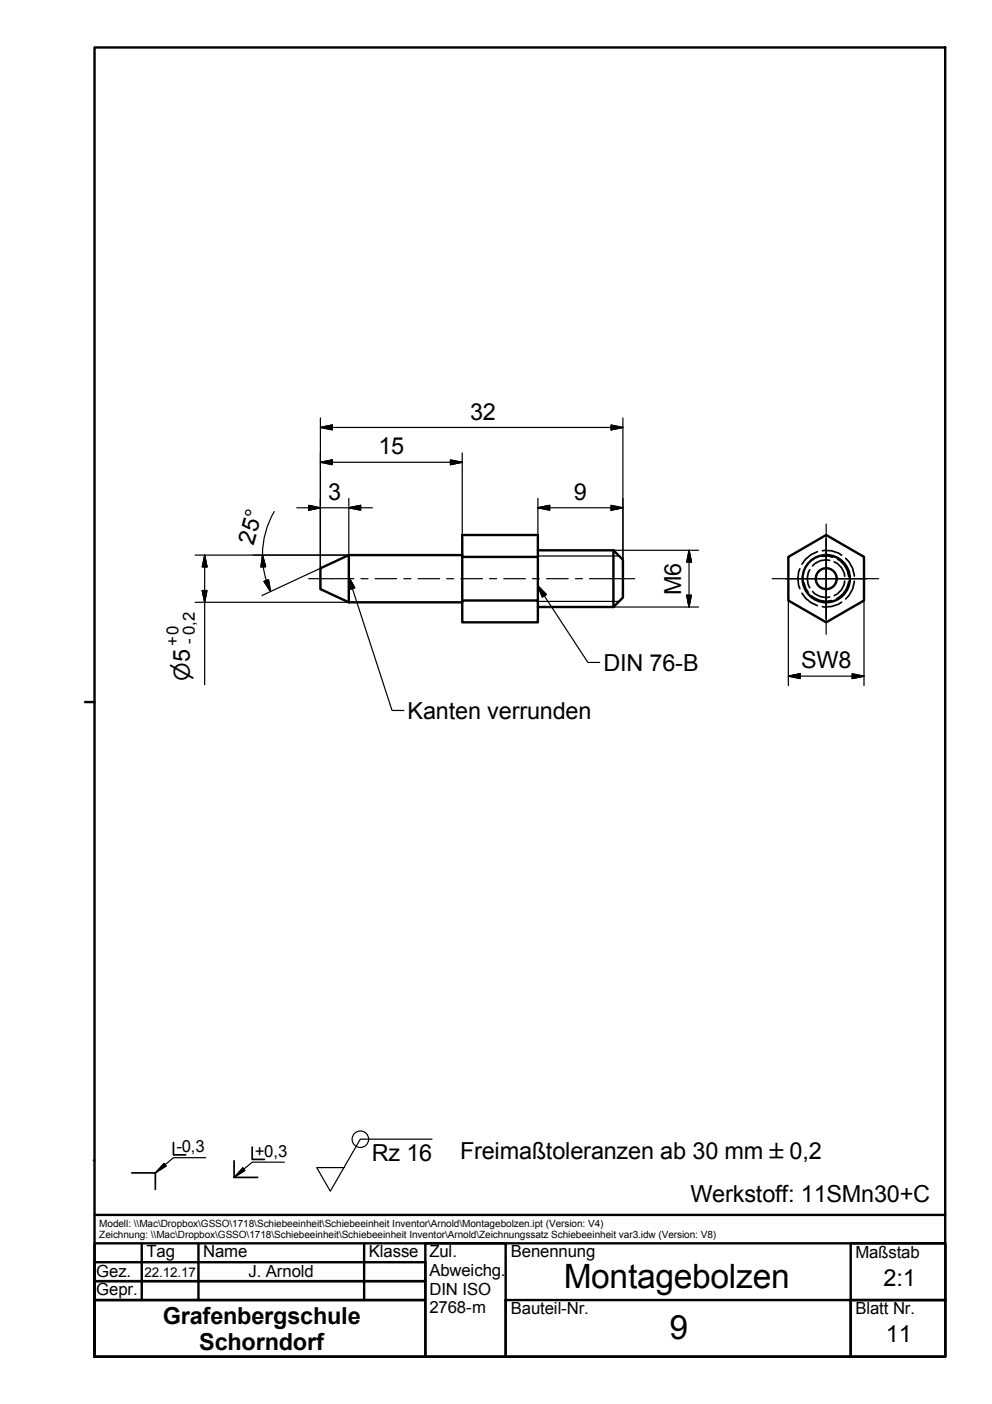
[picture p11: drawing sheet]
<svg xmlns="http://www.w3.org/2000/svg" width="210mm" height="297mm" viewBox="0 0 210 297" stroke-linecap="round" stroke-linejoin="round" font-family="sans-serif">
<!-- layer: Sichtbare Kanten(DIN) -->
<g fill="none" stroke="#000" stroke-width=".51">
<path d="M73.8 117.4l-6 2.8v4.4l6 2.8M73.8 117.4v10M73.8 117.4h24M97.8 117.8v9.2M113.8 117.8v-4.6h-16v4.6h16v9.2M113.8 116.4h16M129.8 116.4l2 2v8l-2 2M129.8 116.4v12M166.8 117.8l8-4.6 8 4.6v9.2l-8 4.7-8-4.7zM73.8 127.4h24M97.8 127h16v4.7h-16zM113.8 128.4h16"/>
<circle cx="174.8" cy="122.4" r="5"/>
<circle cx="174.8" cy="122.4" r="2.21"/>
</g>
<!-- layer: Gewinde(DIN) -->
<path d="M113.8 117.6h17.2M113.8 127.2h17.2" fill="none" stroke="#000" stroke-width=".25"/>
<!-- layer: Verdeckte Kanten(DIN) -->
<g fill="none" stroke="#000" stroke-width=".36">
<path d="M173 116.7l-1.4 .7-1.2 .9-.7 1.1M174 117.7h1.3l.9 .2M174 116.5a5.3 5.3 0 0 1 4.1 1M175.6 118.5a3.7 3.7 0 0 0-3.7 1.2M176.5 118.9a3.6 3.6 0 0 1 2.2 3M177.2 118.3a4.6 4.6 0 0 1 2.4 3.7M178.9 118.1a5.4 5.4 0 0 1 1.9 3.8M169.2 120.3a5.4 5.4 0 0 0 0 4.2M169.7 125.5l.7 1 1.2 1 1.4 .6M170.1 123.3l.4 1.2 .5 .8M171.3 120.5a3.7 3.7 0 0 0 0 3.8M171.8 126.1a4.6 4.6 0 0 0 4.2 1"/>
<path d="M171.9 125.1a3.7 3.7 0 0 0 3.7 1.2M178.1 127.4a5.4 5.4 0 0 1-4.1 .9M178.7 122.9a3.6 3.6 0 0 1-2.2 3.1M179.5 123.1a4.5 4.5 0 0 1-2.4 3.5M180.8 123a5.4 5.4 0 0 1-1.9 3.7"/>
</g>
<!-- layer: Schraffur -->
<path d="M34.7 246.1l.5 .6-2.3 1.4zM51.4 247.1l.4 .5-2.3 1.5z" fill="#000" stroke="#000" stroke-width=".21"/>
<!-- layer: Skizziergeometrie(DIN) -->
<g fill="none" stroke="#000" stroke-width=".51">
<path d="M20 10h180v277h-180zM18 148.5h2M19.9 245.5h.1M20 257h180M20 267h70v4h-70zM20 271h70v4h-70zM20 275h70v12h-70zM20 263h180v24h-180zM30 263v12M42 263v12M77 263v12M90 263h17v24h-17z"/>
<path d="M107 275h73v12h-73zM180 263h20v24h-20v-12h20h-20z"/>
</g>
<path d="M27.9 248.1h5v3.5M36.7 241.7v2.6h2.6M49.5 245.6v3.5h5M53.4 242.7v2.6h2.5" fill="none" stroke="#000" stroke-width=".36"/>
<path d="M34.7 246.1l.5 .6-2.3 1.4zM43.5 244.9h-6.8l-3.8 3.2M51.4 247.1l.4 .5-2.3 1.5zM60.2 245.9h-6.8l-3.9 3.2" fill="none" stroke="#000" stroke-width=".25"/>
<!-- layer: Symbole(DIN) -->
<g fill="none" stroke="#000" stroke-width=".25">
<path d="M73.8 122.1l.1 .2M73.9 122.5l.2 2.2 1-.3-1.1-1.9M73.9 122.5l9.1 27.8h2.4M113.8 124l10.6 16.2h2.5M113.8 124l1.8 1.8-.9 .5zM91.4 241h-15.2l-6.3 11-2.9-5h5.8"/>
<circle cx="76.3" cy="241" r="1.75"/>
</g>
<g fill="none" stroke="#000" stroke-width=".25">
<path d="M67.8 88.4v31.8l-12.4 5.8M67.8 97.8l2.5-.5v1zM67.8 90.4l2.5-.5v1zM67.8 97.8h30M67.8 90.4h64M95.3 97.3l2.5 .5-2.5 .5zM97.8 95.8v17.4M129.3 89.9l2.5 .5-2.5 .5zM131.8 88.4v30M43.3 117.4l.5 2.5h-1zM43.3 117.4v27.5M55.5 117.4l.7 2.5-1 .1z"/>
<path d="M58 108.2a18.3 18.3 0 0 0-2.1 12.7l.5 1.9 .9 2.3M62.8 107.4h16M65.3 106.9l2.5 .5-2.5 .5zM73.8 105.4v12h-32.5M73.8 107.4l2.5-.5v1zM113.8 105.4v7.8M113.8 107.4l2.5-.5v1zM113.8 107.4h18M129.3 106.9l2.5 .5-2.5 .5zM129.8 116.4h18M145.8 116.4v12M145.8 116.4l.5 2.5h-1z"/>
<path d="M41.3 127.4h32.5M42.8 124.9h1l-.5 2.5zM55.9 123l.9-.4 .5 2.5zM129.8 128.4h18M145.3 125.9h1l-.5 2.5zM166.8 127v18M182.8 127v18M166.8 143.1l2.5-.6v1.1zM166.8 143.1h16M180.3 142.5l2.5 .6-2.5 .5z"/>
</g>
<g fill="#000" stroke="#000" stroke-width=".25">
<path d="M67.8 97.8l2.5-.5zM67.8 97.8l2.5-.5v1zM67.8 90.4l2.5-.5zM67.8 90.4l2.5-.5v1zM95.3 98.3l2.5-.5zM95.3 97.3l2.5 .5-2.5 .5zM129.3 90.9l2.5-.5zM129.3 89.9l2.5 .5-2.5 .5zM43.3 117.4l.5 2.5zM43.3 117.4l.5 2.5h-1zM55.5 117.4l.7 2.5zM55.5 117.4l.7 2.5-1 .1z"/>
<path d="M65.3 107.9l2.5-.5zM65.3 106.9l2.5 .5-2.5 .5zM73.8 107.4l2.5-.5zM73.8 107.4l2.5-.5v1zM113.8 107.4l2.5-.5zM113.8 107.4l2.5-.5v1zM129.3 107.9l2.5-.5zM129.3 106.9l2.5 .5-2.5 .5zM145.8 116.4l.5 2.5zM145.8 116.4l.5 2.5h-1zM42.8 124.9l.5 2.5zM42.8 124.9h1l-.5 2.5z"/>
<path d="M55.9 123l1.4 2.1zM55.9 123l.9-.4 .5 2.5zM145.3 125.9l.5 2.5zM145.3 125.9h1l-.5 2.5zM166.8 143.1l2.5-.6zM166.8 143.1l2.5-.6v1.1zM180.3 143.6l2.5-.5zM180.3 142.5l2.5 .6-2.5 .5z"/>
</g>
<!-- layer: Symbole(DIN) -->
<path d="M73.8 122.1l1.3 2.3zM73.8 122.1l1.3 2.3-1 .3zM113.8 124l1.8 1.8zM113.8 124l1.8 1.8-.9 .5z" fill="#000" stroke="#000" stroke-width=".25"/>
<!-- layer: Mittelpunktmarkierung(DIN) -->
<path d="M174.8 110.9v11.5v-8.5M163.4 122.4h11.4h-8.5M174.8 130.9v-8.5v11.8M183.3 122.4h-8.5h11.1" fill="none" stroke="#000" stroke-width=".25"/>
<!-- layer: Mittellinie(DIN) -->
<g fill="none" stroke="#000" stroke-width=".25">
<path d="M65.3 122.4h9.6M76.4 122.4h1.5M79.4 122.4h4.5M85.4 122.4h1.6M88.5 122.4h4.5M94.5 122.4h1.5M97.5 122.4h4.6M103.6 122.4h1.5M106.6 122.4h4.6M112.7 122.4h1.5M115.7 122.4h4.5M121.7 122.4h1.5"/>
<path d="M124.7 122.4h9.6"/>
</g>
<g font-size="7.1">
<text x="119.3" y="272.4">Montagebolzen</text>
<text x="141.6" y="283.3">9</text>
</g>
<g font-size="5">
<text x="99.5" y="88.8">32</text>
<text x="80.1" y="96.1">15</text>
<text x="69.4" y="105.8">3</text>
<text x="121.5" y="105.8">9</text>
<text x="53.6" y="115.5" transform="rotate(-74 53.6 115.5)">25°</text>
<text x="144.1" y="125.8" transform="rotate(-90 144.1 125.8)">M6</text>
<text x="127.7" y="141.9">DIN 76-B</text>
<text x="169.5" y="141.4">SW8</text>
<text x="86.3" y="152">Kanten verrunden</text>
<text x="78.7" y="245.7">Rz 16</text>
<text x="97.3" y="245.2">Freimaßtoleranzen ab 30 mm ±0,2</text>
<text x="146.1" y="254.3">Werkstoff: 11SMn30+C</text>
<text x="187" y="272.1">2:1</text>
<text x="34.5" y="280.1">Grafenbergschule</text>
<text x="42.1" y="285.6">Schorndorf</text>
<text x="187.5" y="283.9">11</text>
</g>
<text font-size="4.6" x="40.2" y="144" transform="rotate(-90 40.2 144)">⌀5</text>
<g font-size="3.5">
<text x="37.8" y="136.6" transform="rotate(-90 37.8 136.6)">+0</text>
<text x="41.1" y="136.2" transform="rotate(-90 41.1 136.2)">- 0,2</text>
<text x="37.3" y="243.8">-0,3</text>
<text x="53.9" y="244.8">+0,3</text>
<text x="31" y="266">Tag</text>
<text x="43" y="266">Name</text>
<text x="78.1" y="266">Klasse Zul.</text>
<text x="90.9" y="270">Abweichg.</text>
<text x="108.1" y="266">Benennung</text>
<text x="181" y="266.1">Maßstab</text>
<text x="20.4" y="274.1">Gepr.</text>
<text x="20.4" y="270.1">Gez.</text>
<text x="52.6" y="270.2">J. Arnold</text>
<text x="90.9" y="273.9">DIN ISO</text>
<text x="90.9" y="277.8">2768-m</text>
<text x="108.1" y="278">Bauteil-Nr.</text>
<text x="181" y="278">Blatt Nr.</text>
</g>
<text font-size="2.8" x="30.6" y="270.1">22.12.17</text>
<g font-size="2.1">
<text x="21" y="259.6">Modell: \\Mac\Dropbox\GSSO\1718\Schiebeeinheit\Schiebeeinheit Inventor\Arnold\Montagebolzen.ipt (Version: V4)</text>
<text x="21" y="261.9">Zeichnung: \\Mac\Dropbox\GSSO\1718\Schiebeeinheit\Schiebeeinheit Inventor\Arnold\Zeichnungssatz Schiebeeinheit var3.idw (Version: V8)</text>
</g>
</svg>
